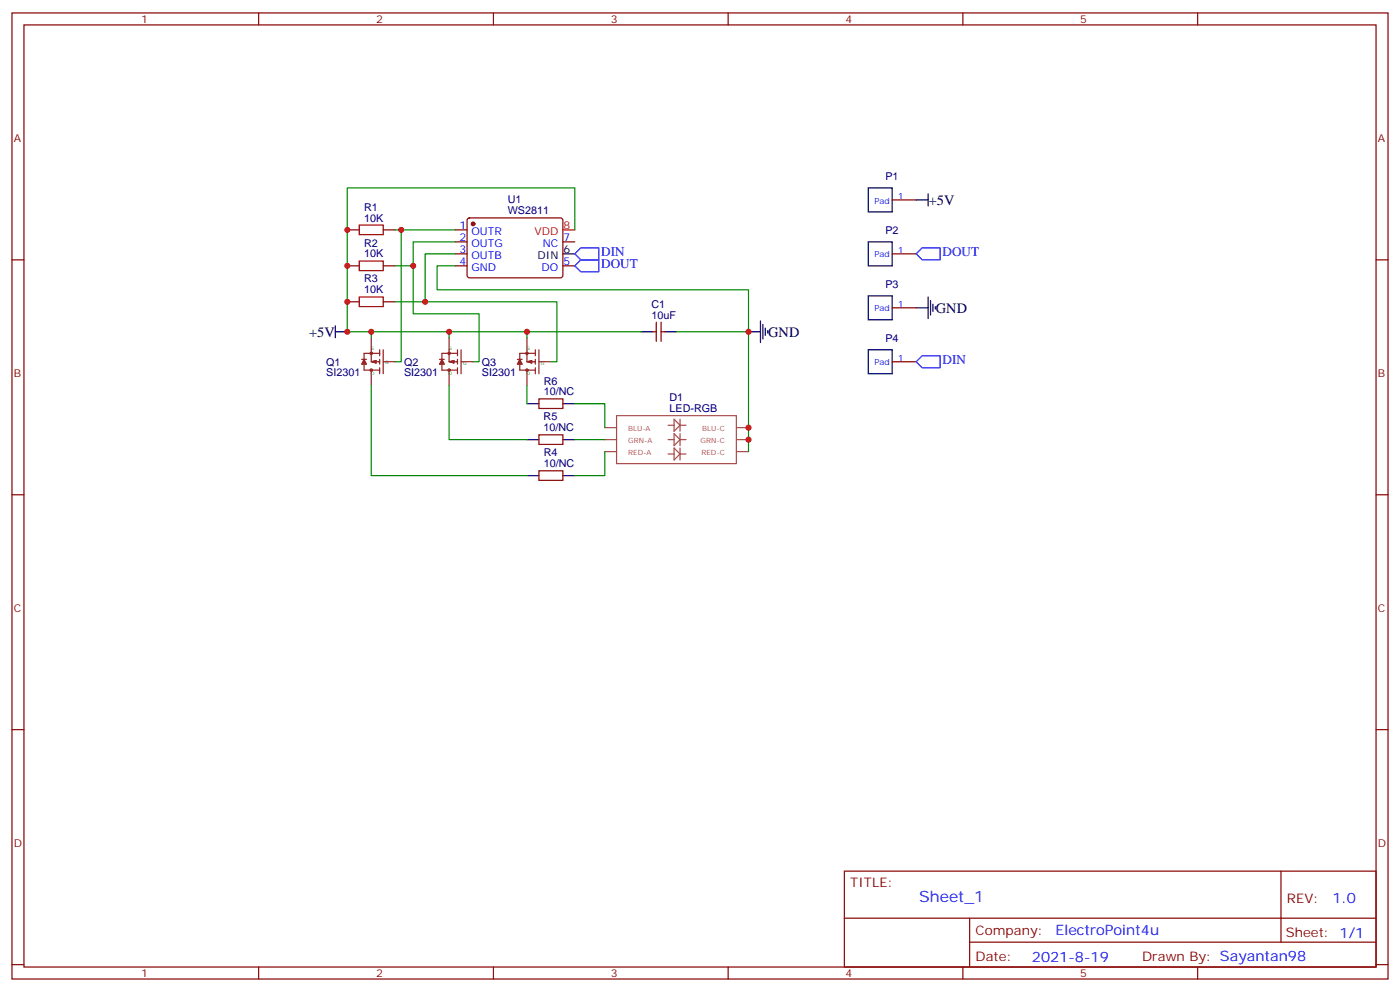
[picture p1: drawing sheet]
<svg xmlns="http://www.w3.org/2000/svg" width="412mm" height="292mm" viewBox="0 0 412 292" stroke-linecap="round" stroke-linejoin="round" font-family="sans-serif">
<g fill="none" stroke="#870000" stroke-width=".35">
<path d="M3.5 3.8h405.4v284.3h-405.4zM7.1 7.3h398.2v277.3h-398.2zM76.2 3.8v3.5M145.3 3.8v3.5M214.5 3.8v3.5M283.6 3.8v3.5M352.8 3.8v3.5M262.8 58.8h7.1M3.5 76.5h3.6M102.3 67.7h3.5M102.3 78.2h3.5M112.9 67.7h3.5"/>
<path d="M112.9 78.2h3.5M134.1 67.7h3.5M134.1 78.2h3.5M134.1 71.2h3.5M134.1 74.7h3.5M137.8 64.3l.5-.2 27.1 .1 .4 .6-.1 16.5-.6 .5-27.1-.1-.4-.6v-16.3zM165.8 78.2h3.5M165.8 71.2h3.5M262.8 74.7h7.1M405.3 76.5h3.6M102.3 88.8h3.5M112.9 88.8h3.5"/>
<path d="M192.3 97.6h1M193.3 94.8v5.7M194.7 94.8v5.7M194.7 97.6h1.1M262.8 90.6h7.1M158.7 117.4h7.1v2.8h-7.1zM262.8 106.5h7.1M158.7 138.6h7.1v2.8h-7.1zM158.7 128h7.1v2.8h-7.1zM3.5 145.6h3.6M405.3 145.6h3.6M3.5 214.8h3.6"/>
<path d="M405.3 214.8h3.6M248.7 256.4h156.6v28.2h-156.6zM377.3 256.4v20.9M248.7 270.2h156.5M285.6 277.3h119.6M285.6 270.2v14.2M3.5 283.9h3.6M76.2 284.6v3.5M145.3 284.6v3.5M214.5 284.6v3.5M283.6 284.6v3.5M352.8 284.6v3.5"/>
<path d="M405.3 283.9h3.6"/>
</g>
<g fill="none" stroke="#a64a4a" stroke-width=".35">
<path d="M178.2 129.4h3.4M178.2 125.9h3.4M178.2 132.9h3.4M181.6 122.3h35.3v14.2h-35.3zM196.8 129.4h1.8M196.8 125.2h1.8M196.8 133.6h1.8M198.6 123.4l1.7 1.8-1.7 1.7zM198.6 127.6l1.7 1.8-1.7 1.8zM198.6 131.9l1.7 1.7-1.7 1.8zM200.3 123.4v3.5M200.3 127.6v3.6"/>
<path d="M200.3 131.9v3.5M200.3 129.4h1.8M200.3 125.2h1.8M200.3 133.6h1.8M217 129.4h3.5M217 125.9h3.5M217 132.9h3.5"/>
</g>
<g fill="none" stroke="#8c2424" stroke-width=".35">
<path d="M109.4 99.4v7.1M132.3 99.4v7.1M155.2 99.4v7.1M106.5 105.8h1.4M107.2 105.8l.7 1.4h-1.4zM107.2 106.5l.4 .7M107.2 106.5l-.3 .7M107.2 106.5l.4 .3M107.2 106.5l-.3 .3M109.4 108.9v4.6M109.4 106.5l1.4 .3M109.7 106.5h2.1"/>
<path d="M109.7 106.5l1.1 .3M110.1 106.5l.7 .3M110.8 106.1l-1.4 .4M110.8 106.1v.7M110.8 106.1l-1.1 .4M111.8 104h-4.6v4.9h4.6M111.8 102.9v1.8M111.8 105.8v1.4M111.8 108.2v1.8M112.9 102.9v7.1M112.9 106.5h3.5M129.5 105.8h1.4"/>
<path d="M130.2 105.8l.7 1.4h-1.4zM130.2 106.5l.3 .7M130.2 106.5l-.4 .7M130.2 106.5l.3 .3M130.2 106.5l-.4 .3M132.3 108.9v4.6M132.3 106.5l1.4 .3M132.6 106.5h2.2M132.6 106.5l1.1 .3M133 106.5l.7 .3M133.7 106.1l-1.4 .4M133.7 106.1v.7"/>
<path d="M133.7 106.1l-1.1 .4M134.8 104h-4.6v4.9h4.6M134.8 102.9v1.8M134.8 105.8v1.4M134.8 108.2v1.8M135.8 106.5h3.5M135.8 102.9v7.1M152.4 105.8h1.4M153.1 105.8l.7 1.4h-1.4zM153.1 106.5l.4 .7M153.1 106.5l-.3 .7M153.1 106.5l.4 .3"/>
<path d="M153.1 106.5l-.3 .3M155.2 108.9v4.6M155.2 106.5l1.4 .3M155.6 106.5h2.1M155.6 106.5l1 .3M155.9 106.5l.7 .3M156.6 106.1l-1.4 .4M156.6 106.1v.7M156.6 106.1l-1 .4M157.7 104h-4.6v4.9h4.6M157.7 102.9v1.8M157.7 105.8v1.4"/>
<path d="M157.7 108.2v1.8M158.7 106.5h3.6M158.7 102.9v7.1"/>
<circle cx="109.4" cy="108.9" r=".35"/>
<circle cx="109.4" cy="104" r=".35"/>
<circle cx="132.3" cy="108.9" r=".35"/>
<circle cx="132.3" cy="104" r=".35"/>
<circle cx="155.2" cy="104" r=".35"/>
<circle cx="155.2" cy="108.9" r=".35"/>
</g>
<path d="M105.8 66.3h7.1v2.8h-7.1zM105.8 76.8h7.1v2.9h-7.1zM105.8 87.4h7.1v2.8h-7.1z" fill="none" stroke="#a10000" stroke-width=".35"/>
<g fill="none" stroke="#000" stroke-width=".35">
<path d="M255.8 55.3h7v7.1h-7zM269.9 58.8h3.5M273.4 57.1v3.5M165.8 74.7h3.5M255.8 71.2h7v7h-7zM98.8 97.6h3.5M98.8 95.9v3.5M188.7 97.6h3.6M195.8 97.6h3.5M220.5 97.6h3.5M224 94.5v6.3M224.7 95.5v4.3"/>
<path d="M225.4 96.6v2.1M226.1 97.3v.7M255.8 87.1h7v7h-7zM269.9 90.6h3.5M273.4 87.4v6.4M274.1 88.5v4.2M274.8 89.5v2.2M275.5 90.2v.7M155.2 118.8h3.5M165.8 118.8h3.5M255.8 102.9h7v7.1h-7zM155.2 140h3.5"/>
<path d="M155.2 129.4h3.5M165.8 140h3.5M165.8 129.4h3.5"/>
</g>
<circle cx="139.3" cy="65.9" r=".53" fill="#870000" stroke="#870000" stroke-width=".35"/>
<path d="M165.8 67.7h3.5" fill="none" stroke="#f00" stroke-width=".35"/>
<g fill="none" stroke="#008700" stroke-width=".35">
<path d="M116.4 67.7h17.7M118.2 67.7v38.8h-1.8M121.7 78.2v14.2h19.4v14.1h-1.8M134.1 71.2h-12.4v7h-5.3M134.1 74.7h-8.9v14.1h-8.8M134.1 78.2h-5.3v7.1h91.7v47.6M169.3 67.7v-12.4h-67v42.3h7.1M109.4 99.4v-1.8h22.9v1.8M125.2 88.8h38.8v17.7h-1.7M132.3 97.6h22.9v1.8M155.2 97.6h33.5M199.3 97.6h21.2"/>
<path d="M109.4 113.5v26.5h45.8M132.3 113.5v15.9h22.9M155.2 113.5v5.3M169.3 118.8h8.9v7.1M169.3 129.4h8.9M178.2 132.9v7.1h-8.9"/>
</g>
<path d="M169.3 74.7l1.8-1.7h5.3v3.5h-5.3zM169.3 78.2l1.8-1.7h5.3v3.5h-5.3zM269.9 74.7l1.7-1.7h5.3v3.5h-5.3zM269.9 106.5l1.7-1.8h5.3v3.5h-5.3z" fill="none" stroke="#00f" stroke-width=".35"/>
<g fill="#c00">
<circle cx="118.2" cy="67.7" r=".88"/>
<circle cx="121.7" cy="78.2" r=".88"/>
<circle cx="125.2" cy="88.8" r=".88"/>
<circle cx="132.3" cy="97.6" r=".88"/>
<circle cx="109.4" cy="97.6" r=".88"/>
<circle cx="102.3" cy="78.2" r=".88"/>
<circle cx="102.3" cy="88.8" r=".88"/>
<circle cx="102.3" cy="67.7" r=".88"/>
<circle cx="220.5" cy="125.9" r=".88"/>
<circle cx="220.5" cy="129.4" r=".88"/>
<circle cx="155.2" cy="97.6" r=".88"/>
<circle cx="220.5" cy="97.6" r=".88"/>
<circle cx="102.3" cy="97.6" r=".88"/>
</g>
<text font-size="4.6" fill="#00f" x="270.8" y="265.4">Sheet_1</text>
<g font-size="4.2">
<text x="273.6" y="60.3">+5V</text>
<text x="275.7" y="92">GND</text>
<text x="91" y="99.1">+5V</text>
<text x="226.3" y="99.1">GND</text>
</g>
<g font-size="4.2" fill="#00f">
<text x="392.5" y="265.7">1.0</text>
<text x="310.9" y="275.2">ElectroPoint4u</text>
<text x="304" y="283">2021-8-19</text>
</g>
<g font-size="3.9" fill="#00f">
<text x="177.1" y="75.4">DIN</text>
<text x="277.6" y="75.4">DOUT</text>
<text x="177.1" y="79">DOUT</text>
<text x="277.6" y="107.2">DIN</text>
</g>
<g font-size="3.9" fill="#800">
<text x="250.5" y="261">TITLE:</text>
<text x="379.1" y="265.7">REV:</text>
<text x="287.4" y="275.2">Company:</text>
<text x="378.7" y="275.8">Sheet: 1/1</text>
<text x="287.4" y="282.9">Date:</text>
<text x="336.4" y="282.9">Drawn By: Sayantan98</text>
</g>
<g font-size="3.2" fill="#800">
<text x="41.6" y="6.8">1</text>
<text x="110.8" y="6.8">2</text>
<text x="179.9" y="6.8">3</text>
<text x="249.1" y="6.8">4</text>
<text x="318.2" y="6.8">5</text>
<text x="4.1" y="41.9">A</text>
<text x="405.9" y="41.9">A</text>
<text x="4.1" y="111.1">B</text>
<text x="405.9" y="111.1">B</text>
<text x="4.1" y="180.2">C</text>
<text x="405.9" y="180.2">C</text>
<text x="4.1" y="249.3">D</text>
<text x="405.9" y="249.3">D</text>
<text x="41.6" y="287.6">1</text>
<text x="110.8" y="287.6">2</text>
<text x="179.9" y="287.6">3</text>
<text x="249.1" y="287.6">4</text>
<text x="318.2" y="287.6">5</text>
</g>
<g font-size="3.2" fill="#000080">
<text x="260.8" y="52.9">P1</text>
<text x="149.6" y="59.9">U1</text>
<text x="107.3" y="65.2">10K</text>
<text x="107.3" y="62">R1</text>
<text x="149.6" y="63">WS2811</text>
<text x="260.8" y="68.8">P2</text>
<text x="107.3" y="75.8">10K</text>
<text x="107.3" y="72.6">R2</text>
<text x="107.3" y="83.1">R3</text>
<text x="107.3" y="86.4">10K</text>
<text x="260.8" y="84.7">P3</text>
<text x="191.9" y="93.8">10uF</text>
<text x="191.9" y="90.6">C1</text>
<text x="260.8" y="100.6">P4</text>
<text x="96.1" y="107.6">Q1</text>
<text x="119" y="107.6">Q2</text>
<text x="142" y="107.6">Q3</text>
<text x="96.1" y="110.8">SI2301</text>
<text x="119" y="110.8">SI2301</text>
<text x="142" y="110.8">SI2301</text>
<text x="160.2" y="113.2">R6</text>
<text x="160.2" y="116.3">10/NC</text>
<text x="197.2" y="118.2">D1</text>
<text x="160.1" y="123.8">R5</text>
<text x="197.2" y="121.3">LED-RGB</text>
<text x="160.1" y="126.9">10/NC</text>
<text x="160.2" y="137.5">10/NC</text>
<text x="160.2" y="134.3">R4</text>
</g>
<g font-size="3.2" fill="#00f">
<text x="135.4" y="67.3">1</text>
<text x="135.4" y="70.8">2</text>
<text x="138.9" y="69.1">OUTR</text>
<text x="166" y="70.8">7</text>
<text x="135.4" y="74.4">3</text>
<text x="135.4" y="77.9">4</text>
<text x="138.9" y="72.6">OUTG</text>
<text x="138.9" y="76.1">OUTB</text>
<text x="159.9" y="72.6">NC</text>
<text x="166" y="77.9">5</text>
<text x="138.9" y="79.7">GND</text>
<text x="159.6" y="79.7">DO</text>
</g>
<g font-size="3.2" fill="#f00">
<text x="157.4" y="69.1">VDD</text>
<text x="166" y="67.3">8</text>
</g>
<g font-size="3.2">
<text x="158.3" y="76.1">DIN</text>
<text x="166" y="74.4">6</text>
</g>
<g font-size="2.5" fill="#00f">
<text x="257.6" y="59.9">Pad</text>
<text x="264.6" y="58.5">1</text>
<text x="257.6" y="75.8">Pad</text>
<text x="264.6" y="74.4">1</text>
<text x="257.6" y="91.7">Pad</text>
<text x="264.6" y="90.2">1</text>
<text x="257.6" y="107.5">Pad</text>
<text x="264.6" y="106.1">1</text>
</g>
<g font-size="2.1" fill="#a54b4b">
<text x="185" y="126.9">BLU-A</text>
<text x="185" y="130.4">GRN-A</text>
<text x="206.4" y="130.4">GRN-C</text>
<text x="206.9" y="126.9">BLU-C</text>
<text x="185" y="134">RED-A</text>
<text x="206.6" y="134">RED-C</text>
</g>
<g font-size="1.4" fill="#238d23">
<text x="109.3" y="103">S</text>
<text x="113.5" y="107.3">G</text>
<text x="132.3" y="103.1">S</text>
<text x="136.4" y="107.3">G</text>
<text x="155.2" y="103.1">S</text>
<text x="159.3" y="107.3">G</text>
<text x="109.3" y="110.4">D</text>
<text x="132.2" y="110.5">D</text>
<text x="155.1" y="110.5">D</text>
</g>
</svg>
